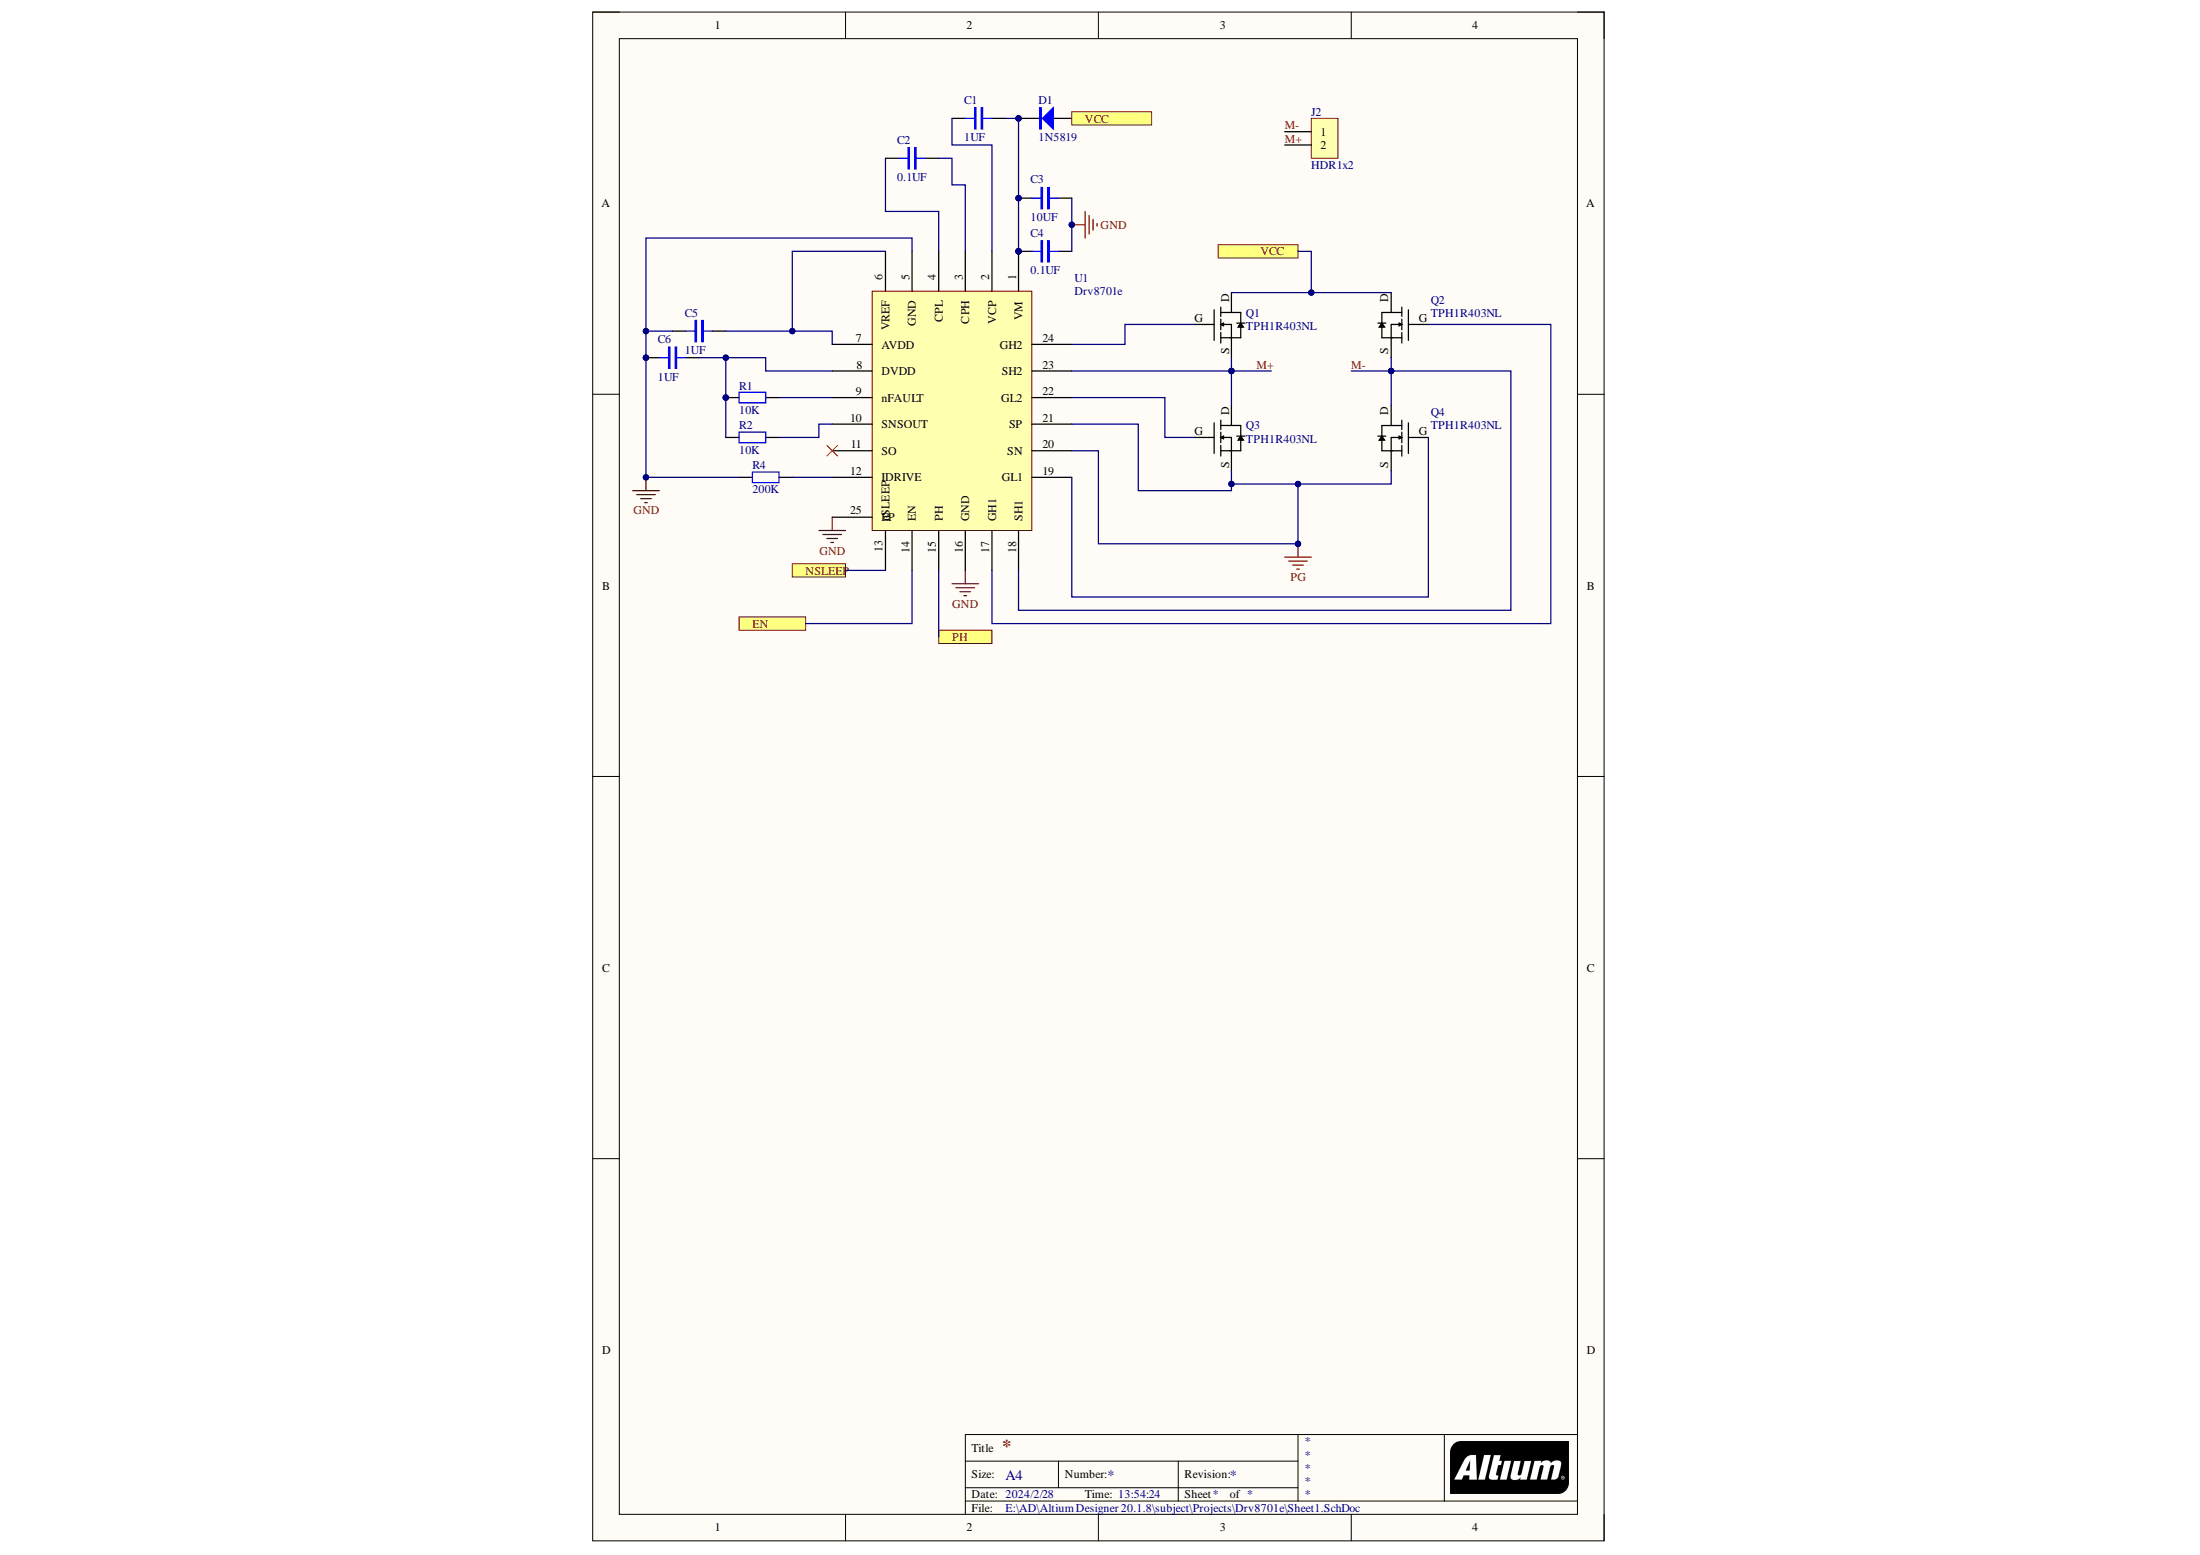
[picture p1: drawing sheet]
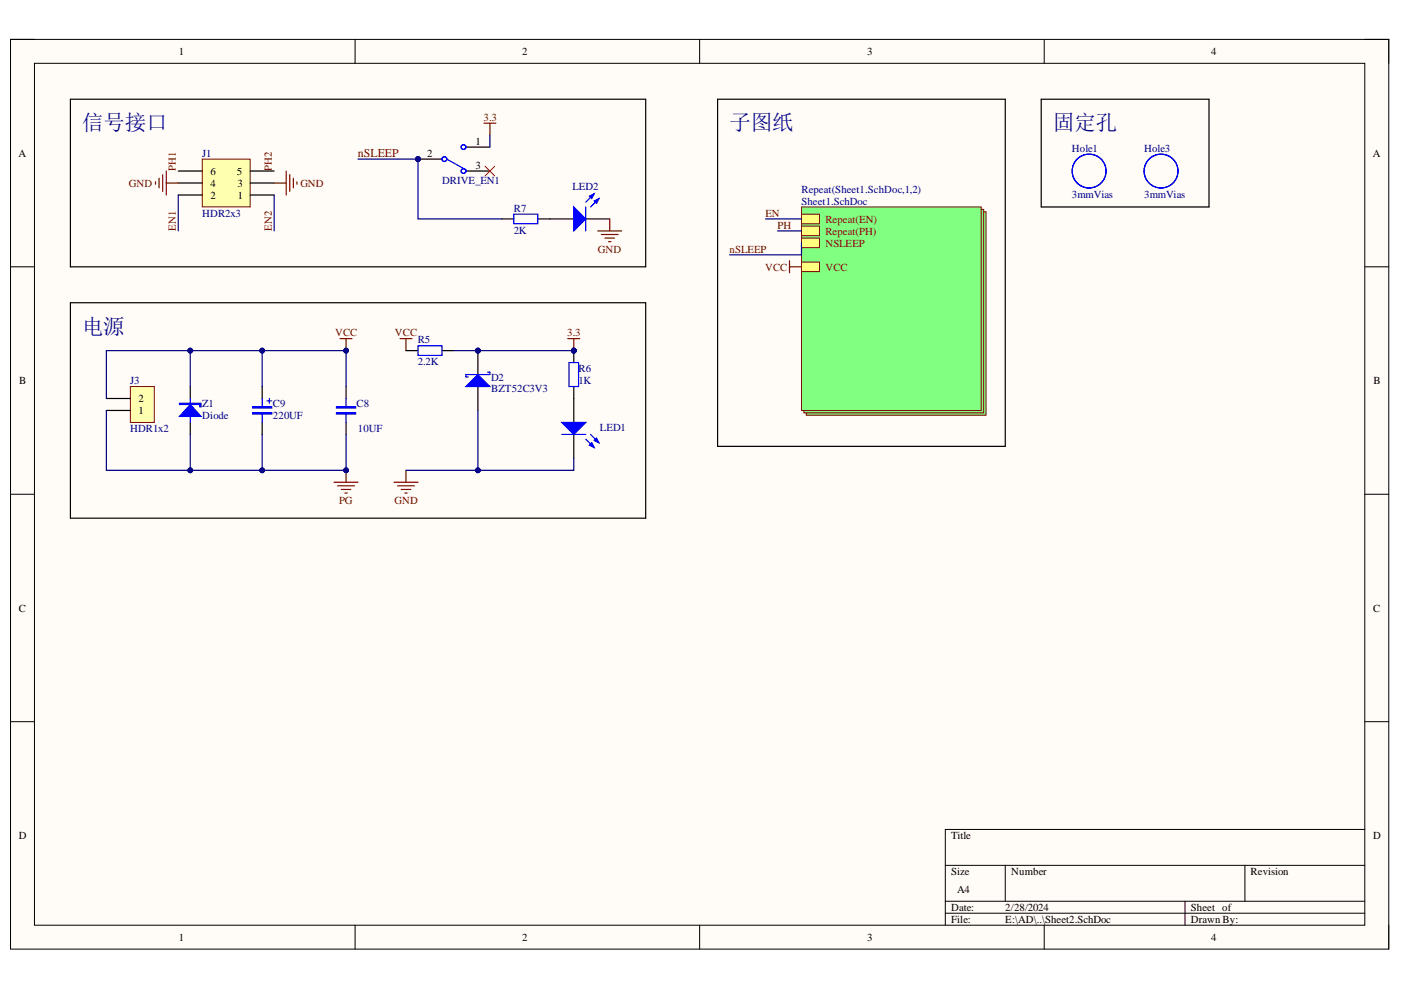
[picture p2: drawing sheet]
# Altium project Drv8701e.PrjPcb
2 sheets, 46 parts. Net scope: hierarchical (ports join the sheet entries above them; power ports are global).
Board file: PCB1.PcbDoc
Sheets:
  Sheet2.SchDoc
    Sheet1.SchDoc1 = Sheet1.SchDoc
    Sheet1.SchDoc2 = Sheet1.SchDoc

## Sheet Sheet2.SchDoc
size A4

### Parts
C8  10UF  [0603]
C9  220UF  [DIP-EC3.5X8X11.5]
D2  BZT52C3V3  [SOD-123]
DRIVE_EN1  SW-SPDT  [ss12d10]  (value not drawn)
Hole1  3mmVias  [3mm]
Hole3  3mmVias  [3mm]
J1  HDR2x3  [pin_2*3]
J3  HDR1x2  [TX30_接口]
LED1  LED0  [0603-led]  (value not drawn)
LED2  LED0  [0603-led]  (value not drawn)
R5  2.2K  [0603]
R6  1K  [0603]
R7  2K  [0603]
Z1  Diode  [SMA]

### Blocks framed on the sheet
信号接口: DRIVE_EN1 J1 LED2 R7
固定孔: Hole1 Hole3
电源: C8 C9 D2 J3 LED1 R5 R6 Z1

### Sub-sheets
Repeat(Sheet1.SchDoc,1,2) = Sheet1.SchDoc: Repeat(EN), Repeat(PH), NSLEEP, VCC

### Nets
3.3: D2.1(K) DRIVE_EN1.1 R5.1 R6.1
GND: D2.3(A) J1.3 J1.4 LED1.2(K) LED2.2(K)
PG: C8.1 C9.2 J3.1 Z1.1(A)
VCC: C8.2 C9.1 J3.2 R5.2 Z1.2(C) ; sheet Repeat(Sheet1.SchDoc,1,2)/VCC
EN1: J1.2
EN2: J1.1
nSLEEP: DRIVE_EN1.2 R7.2 ; sheet Repeat(Sheet1.SchDoc,1,2)/NSLEEP
PH1: J1.6
PH2: J1.5
NetLED1_1: LED1.1(A) R6.2
NetLED2_1: LED2.1(A) R7.1

Not connected (* = marked no-connect by the designer): DRIVE_EN1 3*

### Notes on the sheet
- 子图纸

## Sheet Sheet1.SchDoc
size A4 portrait
Used 2 times, as channels Sheet1.SchDoc1, Sheet1.SchDoc2. Parts and nets are listed once, with the designators drawn on the sheet.

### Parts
C1  1UF  [0603]
C2  0.1UF  [0603]
C3  10UF  [0603]
C4  0.1UF  [0603]
C5  1UF  [0603]
C6  1UF  [0603]
D1  1N5819  [SOD-123]
J2  HDR1x2  [TX30_接口]
Q1  TPH1R403NL  [TPH1R403NL]
Q2  TPH1R403NL  [TPH1R403NL]
Q3  TPH1R403NL  [TPH1R403NL]
Q4  TPH1R403NL  [TPH1R403NL]
R1  10K  [0603]
R2  10K  [0603]
R4  200K  [0603]
U1  Drv8701e  [DRV8701E]

### Ports
EN, NSLEEP, PH, VCC

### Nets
GND: C3.2 C4.2 C5.1 C6.1 R4.2 U1.5(GND) U1.16(GND) U1.25(EP)
PG: Q3.S Q4.S U1.20(SN) U1.21(SP)
EN: U1.14(EN) ; port EN
M+: J2.2 Q1.S Q3.D U1.23(SH2)
M-: J2.1 Q2.S Q4.D U1.18(SH1)
NSLEEP: U1.13(nSLEEP) ; port NSLEEP
PH: U1.15(PH) ; port PH
VCC: D1.1(A) Q1.D Q2.D ; port VCC
NetC1_1: C1.1 U1.2(VCP)
NetC1_2: C1.2 C3.1 C4.1 D1.2(K) U1.1(VM)
NetC2_1: C2.1 U1.4(CPL)
NetC2_2: C2.2 U1.3(CPH)
NetC5_2: C5.2 U1.6(VREF) U1.7(AVDD)
NetC6_2: C6.2 R1.2 R2.2 U1.8(DVDD)
NetQ1_G: Q1.G(S) U1.24(GH2)
NetQ2_G: Q2.G(S) U1.17(GH1)
NetQ3_G: Q3.G(S) U1.22(GL2)
NetQ4_G: Q4.G(S) U1.19(GL1)
NetR1_1: R1.1 U1.9(nFAULT)
NetR2_1: R2.1 U1.10(SNSOUT)
NetR4_1: R4.1 U1.12(IDRIVE)

Not connected (* = marked no-connect by the designer): U1 11(SO)*

### Channels
Sheet1.SchDoc1: designators end in _Sheet1.SchDoc1; ports EN=EN1 NSLEEP=nSLEEP PH=PH1 VCC=VCC
Sheet1.SchDoc2: designators end in _Sheet1.SchDoc2; ports EN=EN2 NSLEEP=nSLEEP PH=PH2 VCC=VCC

## Nets that join several sheets
GND: Sheet2 (5 pins), Sheet1.SchDoc1 (8 pins), Sheet1.SchDoc2 (8 pins)
PG: Sheet2 (C8.1 C9.2 J3.1 Z1.1), Sheet1.SchDoc1 (Q3_Sheet1.SchDoc1.S Q4_Sheet1.SchDoc1.S U1_Sheet1.SchDoc1.20 U1_Sheet1.SchDoc1.21), Sheet1.SchDoc2 (Q3_Sheet1.SchDoc2.S Q4_Sheet1.SchDoc2.S U1_Sheet1.SchDoc2.20 U1_Sheet1.SchDoc2.21)
VCC: Sheet2 (5 pins), Sheet1.SchDoc1 (D1_Sheet1.SchDoc1.1 Q1_Sheet1.SchDoc1.D Q2_Sheet1.SchDoc1.D), Sheet1.SchDoc2 (D1_Sheet1.SchDoc2.1 Q1_Sheet1.SchDoc2.D Q2_Sheet1.SchDoc2.D)
EN1: Sheet2 (J1.2), Sheet1.SchDoc1 (U1_Sheet1.SchDoc1.14)
EN2: Sheet2 (J1.1), Sheet1.SchDoc2 (U1_Sheet1.SchDoc2.14)
nSLEEP: Sheet2 (DRIVE_EN1.2 R7.2), Sheet1.SchDoc1 (U1_Sheet1.SchDoc1.13), Sheet1.SchDoc2 (U1_Sheet1.SchDoc2.13)
PH1: Sheet2 (J1.6), Sheet1.SchDoc1 (U1_Sheet1.SchDoc1.15)
PH2: Sheet2 (J1.5), Sheet1.SchDoc2 (U1_Sheet1.SchDoc2.15)
